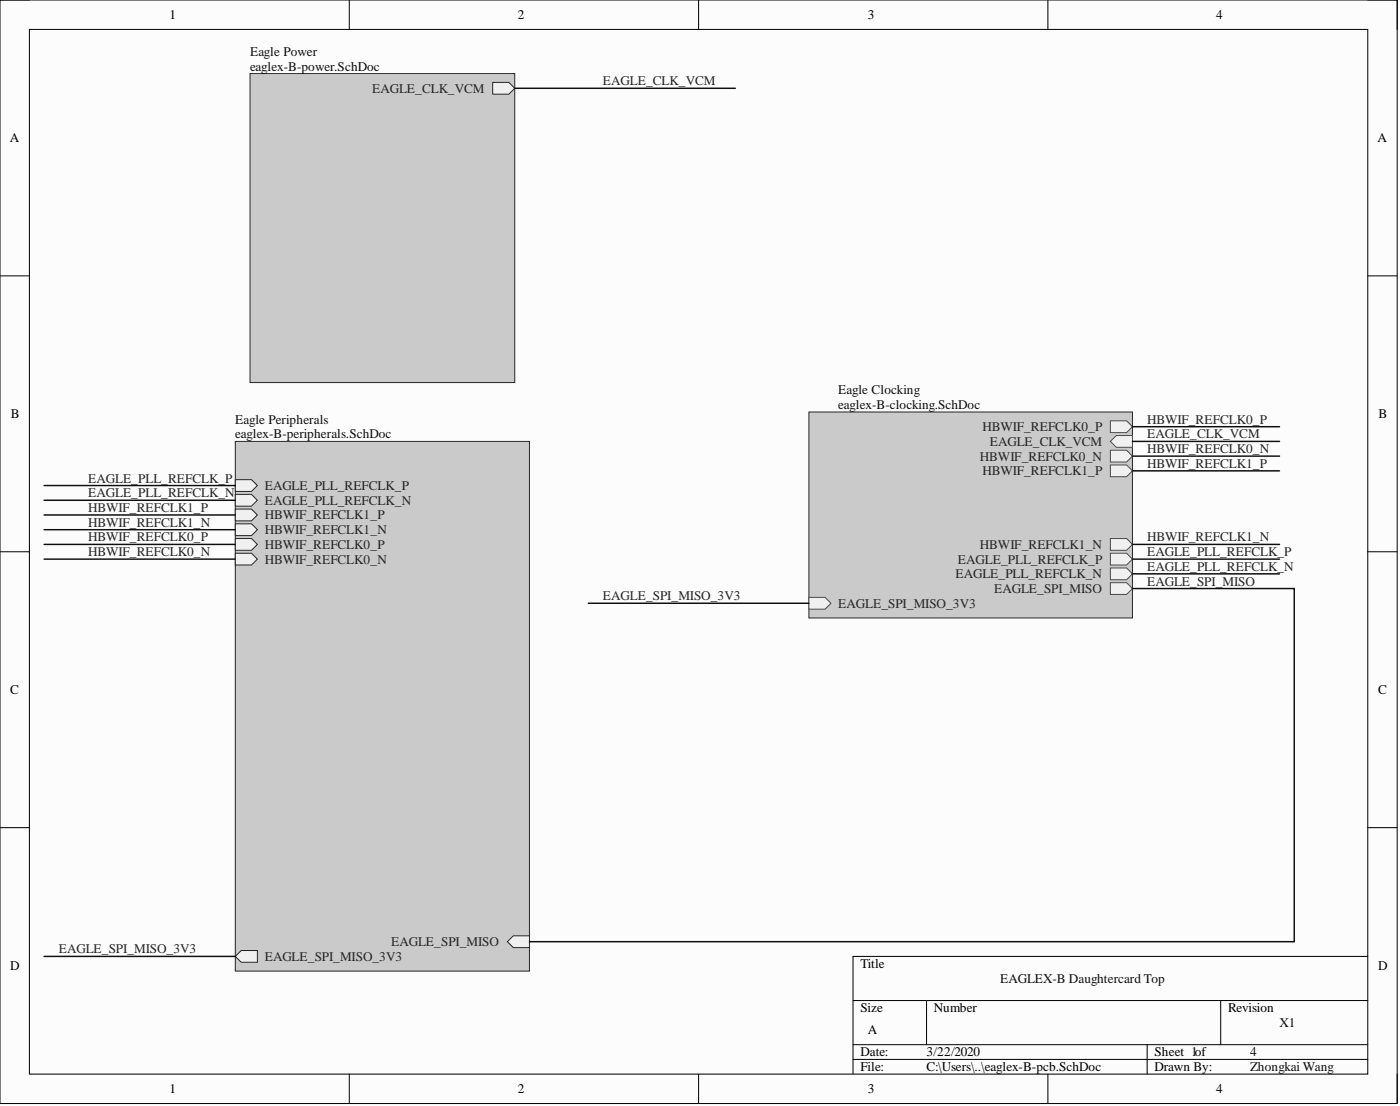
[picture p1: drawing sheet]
<svg xmlns="http://www.w3.org/2000/svg" width="241mm" height="190mm" viewBox="0 0 241 190" stroke-linecap="round" stroke-linejoin="round" font-family="sans-serif">
<path d="M0 0h240.8v190.1h-240.8z" fill-rule="evenodd" fill="#fcfcfc"/>
<path d="M0 0h240.8v190.1h-240.8z" fill="none" stroke="#000" stroke-width=".17"/>
<path d="M5.1 5.1h230.6v179.9h-230.6z" fill-rule="evenodd" fill="#fcfcfc"/>
<g fill="none" stroke="#000" stroke-width=".17">
<path d="M0 0h5.1M60.2 0v5.1M120.4 0v5.1M180.6 0v5.1M235.7 0h5.1v5.1M5.1 5.1h230.6v179.9h-230.6zM0 47.5h5.1M235.7 47.5h5.1M0 95h5.1M235.7 95h5.1M0 142.6h5.1M235.7 142.6h5.1"/>
<path d="M147 172.3h88.7M147 179.9h88.7M159.7 172.3v7.6M197.7 179.9v5.1M210.4 172.3v7.6M235.7 164.7h-88.7v20.3M60.2 185v5.1M120.4 185v5.1M147 182.5h88.7M180.6 185v5.1M240.8 185v5.1"/>
</g>
<path d="M40.6 76h50.7v91.3h-50.7z" fill-rule="evenodd" fill="#cacaca"/>
<path d="M40.6 76h50.7v91.3h-50.7z" fill="none" stroke="#262626" stroke-width=".17"/>
<path d="M40.6 82.6h2.7l1.1 1-1.1 1h-2.7z" fill-rule="evenodd" fill="#f0f0f0"/>
<path d="M40.6 82.6h2.7l1.1 1-1.1 1h-2.7z" fill="none" stroke="#262626" stroke-width=".17"/>
<path d="M40.6 85.2h2.7l1.1 1-1.1 1h-2.7z" fill-rule="evenodd" fill="#f0f0f0"/>
<path d="M40.6 85.2h2.7l1.1 1-1.1 1h-2.7z" fill="none" stroke="#262626" stroke-width=".17"/>
<path d="M40.6 87.7h2.7l1.1 1-1.1 1h-2.7z" fill-rule="evenodd" fill="#f0f0f0"/>
<path d="M40.6 87.7h2.7l1.1 1-1.1 1h-2.7z" fill="none" stroke="#262626" stroke-width=".17"/>
<path d="M40.6 90.2h2.7l1.1 1-1.1 1.1h-2.7z" fill-rule="evenodd" fill="#f0f0f0"/>
<path d="M40.6 90.2h2.7l1.1 1-1.1 1.1h-2.7z" fill="none" stroke="#262626" stroke-width=".17"/>
<path d="M40.6 92.8h2.7l1.1 1-1.1 1h-2.7z" fill-rule="evenodd" fill="#f0f0f0"/>
<path d="M40.6 92.8h2.7l1.1 1-1.1 1h-2.7z" fill="none" stroke="#262626" stroke-width=".17"/>
<path d="M40.6 95.3h2.7l1.1 1-1.1 1h-2.7z" fill-rule="evenodd" fill="#f0f0f0"/>
<path d="M40.6 95.3h2.7l1.1 1-1.1 1h-2.7z" fill="none" stroke="#262626" stroke-width=".17"/>
<path d="M40.6 164.7l1-1h2.8v2h-2.8z" fill-rule="evenodd" fill="#f0f0f0"/>
<path d="M40.6 164.7l1-1h2.8v2h-2.8z" fill="none" stroke="#262626" stroke-width=".17"/>
<path d="M87.5 162.2l1-1h2.8v2h-2.8z" fill-rule="evenodd" fill="#f0f0f0"/>
<path d="M87.5 162.2l1-1h2.8v2h-2.8z" fill="none" stroke="#262626" stroke-width=".17"/>
<path d="M139.4 71h55.8v35.4h-55.8z" fill-rule="evenodd" fill="#cacaca"/>
<path d="M139.4 71h55.8v35.4h-55.8z" fill="none" stroke="#262626" stroke-width=".17"/>
<path d="M191.4 72.5h2.8l1 1-1 1h-2.8z" fill-rule="evenodd" fill="#f0f0f0"/>
<path d="M191.4 72.5h2.8l1 1-1 1h-2.8z" fill="none" stroke="#4c4c4c" stroke-width=".17"/>
<path d="M191.4 76l1-1h2.8v2h-2.8z" fill-rule="evenodd" fill="#f0f0f0"/>
<path d="M191.4 76l1-1h2.8v2h-2.8z" fill="none" stroke="#4c4c4c" stroke-width=".17"/>
<path d="M191.4 77.6h2.8l1 1-1 1h-2.8z" fill-rule="evenodd" fill="#f0f0f0"/>
<path d="M191.4 77.6h2.8l1 1-1 1h-2.8z" fill="none" stroke="#4c4c4c" stroke-width=".17"/>
<path d="M191.4 80.1h2.8l1 1-1 1h-2.8z" fill-rule="evenodd" fill="#f0f0f0"/>
<path d="M191.4 80.1h2.8l1 1-1 1h-2.8z" fill="none" stroke="#4c4c4c" stroke-width=".17"/>
<path d="M191.4 92.8h2.8l1 1-1 1h-2.8z" fill-rule="evenodd" fill="#f0f0f0"/>
<path d="M191.4 92.8h2.8l1 1-1 1h-2.8z" fill="none" stroke="#4c4c4c" stroke-width=".17"/>
<path d="M191.4 95.3h2.8l1 1-1 1h-2.8z" fill-rule="evenodd" fill="#f0f0f0"/>
<path d="M191.4 95.3h2.8l1 1-1 1h-2.8z" fill="none" stroke="#4c4c4c" stroke-width=".17"/>
<path d="M191.4 97.8h2.8l1 1-1 1.1h-2.8z" fill-rule="evenodd" fill="#f0f0f0"/>
<path d="M191.4 97.8h2.8l1 1-1 1.1h-2.8z" fill="none" stroke="#4c4c4c" stroke-width=".17"/>
<path d="M139.4 102.9h2.8l1 1-1 1h-2.8z" fill-rule="evenodd" fill="#f0f0f0"/>
<path d="M139.4 102.9h2.8l1 1-1 1h-2.8z" fill="none" stroke="#4c4c4c" stroke-width=".17"/>
<path d="M191.4 100.4h2.8l1 1-1 1h-2.8z" fill-rule="evenodd" fill="#f0f0f0"/>
<path d="M191.4 100.4h2.8l1 1-1 1h-2.8z" fill="none" stroke="#4c4c4c" stroke-width=".17"/>
<path d="M43.1 12.7h45.6v53.2h-45.6z" fill-rule="evenodd" fill="#cacaca"/>
<path d="M43.1 12.7h45.6v53.2h-45.6z" fill="none" stroke="#262626" stroke-width=".17"/>
<path d="M84.9 14.2h2.8l1 1-1 1h-2.8z" fill-rule="evenodd" fill="#f0f0f0"/>
<path d="M84.9 14.2h2.8l1 1-1 1h-2.8z" fill="none" stroke="#262626" stroke-width=".17"/>
<g fill="none" stroke="#0e0e0e" stroke-width=".25">
<path d="M88.7 15.2h38M195.2 73.5h25.3M195.2 76h25.3M195.2 78.6h25.3M7.6 93.8h33M7.6 96.3h33M7.6 83.6h33M7.6 86.2h33M7.6 88.7h33M7.6 91.2h33M195.2 81.1h25.3M195.2 93.8h25.3"/>
<path d="M195.2 96.3h25.3M195.2 98.8h25.3M101.4 103.9h38M195.2 101.4h27.9v60.8h-131.8M7.6 164.7h33"/>
</g>
<g font-size="2.3">
<text x="29.2" y="3.3">1</text>
<text x="89.2" y="3.3">2</text>
<text x="149.6" y="3.3">3</text>
<text x="209.6" y="3.3">4</text>
<text x="1.7" y="24.5">A</text>
<text x="237.4" y="24.5">A</text>
<text x="1.9" y="72.1">B</text>
<text x="237.6" y="72.1">B</text>
<text x="1.8" y="119.5">C</text>
<text x="237.5" y="119.5">C</text>
<text x="1.8" y="167.1">D</text>
<text x="148.3" y="166.8">Title</text>
<text x="237.5" y="167.1">D</text>
<text x="148.3" y="174.4">Size</text>
<text x="149.6" y="178.2">A</text>
<text x="161" y="174.4">Number</text>
<text x="211.7" y="174.4">Revision</text>
<text x="148.3" y="182">Date:</text>
<text x="148.3" y="184.5">File:</text>
<text x="159.7" y="182">3/22/2020</text>
<text x="159.7" y="184.5">C:\Users\..\eaglex-B-pcb.SchDoc</text>
<text x="199" y="182">Sheet 1of</text>
<text x="199" y="184.5">Drawn By:</text>
<text x="29.2" y="188.3">1</text>
<text x="89.2" y="188.3">2</text>
<text x="149.6" y="188.3">3</text>
<text x="209.6" y="188.3">4</text>
</g>
<g font-size="2.3" fill="#0e0e0e">
<text x="43.1" y="9.6">Eagle Power</text>
<text x="43.1" y="12.2">eaglex-B-power.SchDoc</text>
<text x="144.5" y="67.9">Eagle Clocking</text>
<text x="144.5" y="70.5">eaglex-B-clocking.SchDoc</text>
<text x="40.6" y="73">Eagle Peripherals</text>
<text x="40.6" y="75.5">eaglex-B-peripherals.SchDoc</text>
<text x="172.4" y="169.3">EAGLEX-B Daughtercard Top</text>
<text x="220.5" y="176.9">X1</text>
<text x="215.5" y="182">4</text>
<text x="215.5" y="184.5">Zhongkai Wang</text>
</g>
<g font-size="2.3" fill="#262626">
<text x="64.1" y="16">EAGLE_CLK_VCM</text>
<text x="103.9" y="14.7">EAGLE_CLK_VCM</text>
<text x="169.3" y="74.3">HBWIF_REFCLK0_P</text>
<text x="170.6" y="76.8">EAGLE_CLK_VCM</text>
<text x="197.7" y="73">HBWIF_REFCLK0_P</text>
<text x="197.7" y="75.5">EAGLE_CLK_VCM</text>
<text x="15.2" y="83.1">EAGLE_PLL_REFCLK_P</text>
<text x="168.9" y="79.3">HBWIF_REFCLK0_N</text>
<text x="169.3" y="81.9">HBWIF_REFCLK1_P</text>
<text x="197.7" y="78.1">HBWIF_REFCLK0_N</text>
<text x="197.7" y="80.6">HBWIF_REFCLK1_P</text>
<text x="15.2" y="85.7">EAGLE_PLL_REFCLK_N</text>
<text x="15.2" y="88.2">HBWIF_REFCLK1_P</text>
<text x="45.6" y="84.4">EAGLE_PLL_REFCLK_P</text>
<text x="45.6" y="86.9">EAGLE_PLL_REFCLK_N</text>
<text x="45.6" y="89.5">HBWIF_REFCLK1_P</text>
<text x="15.2" y="90.7">HBWIF_REFCLK1_N</text>
<text x="15.2" y="93.3">HBWIF_REFCLK0_P</text>
<text x="15.2" y="95.8">HBWIF_REFCLK0_N</text>
<text x="45.6" y="92">HBWIF_REFCLK1_N</text>
<text x="45.6" y="94.5">HBWIF_REFCLK0_P</text>
<text x="168.9" y="94.5">HBWIF_REFCLK1_N</text>
<text x="197.7" y="93.3">HBWIF_REFCLK1_N</text>
<text x="197.7" y="95.8">EAGLE_PLL_REFCLK_P</text>
<text x="45.6" y="97.1">HBWIF_REFCLK0_N</text>
<text x="164.7" y="99.6">EAGLE_PLL_REFCLK_N</text>
<text x="165.1" y="97.1">EAGLE_PLL_REFCLK_P</text>
<text x="197.7" y="98.3">EAGLE_PLL_REFCLK_N</text>
<text x="197.7" y="100.9">EAGLE_SPI_MISO</text>
<text x="103.9" y="103.4">EAGLE_SPI_MISO_3V3</text>
<text x="144.5" y="104.7">EAGLE_SPI_MISO_3V3</text>
<text x="171.4" y="102.1">EAGLE_SPI_MISO</text>
<text x="10.1" y="164.2">EAGLE_SPI_MISO_3V3</text>
<text x="45.6" y="165.5">EAGLE_SPI_MISO_3V3</text>
<text x="67.4" y="163">EAGLE_SPI_MISO</text>
</g>
</svg>
